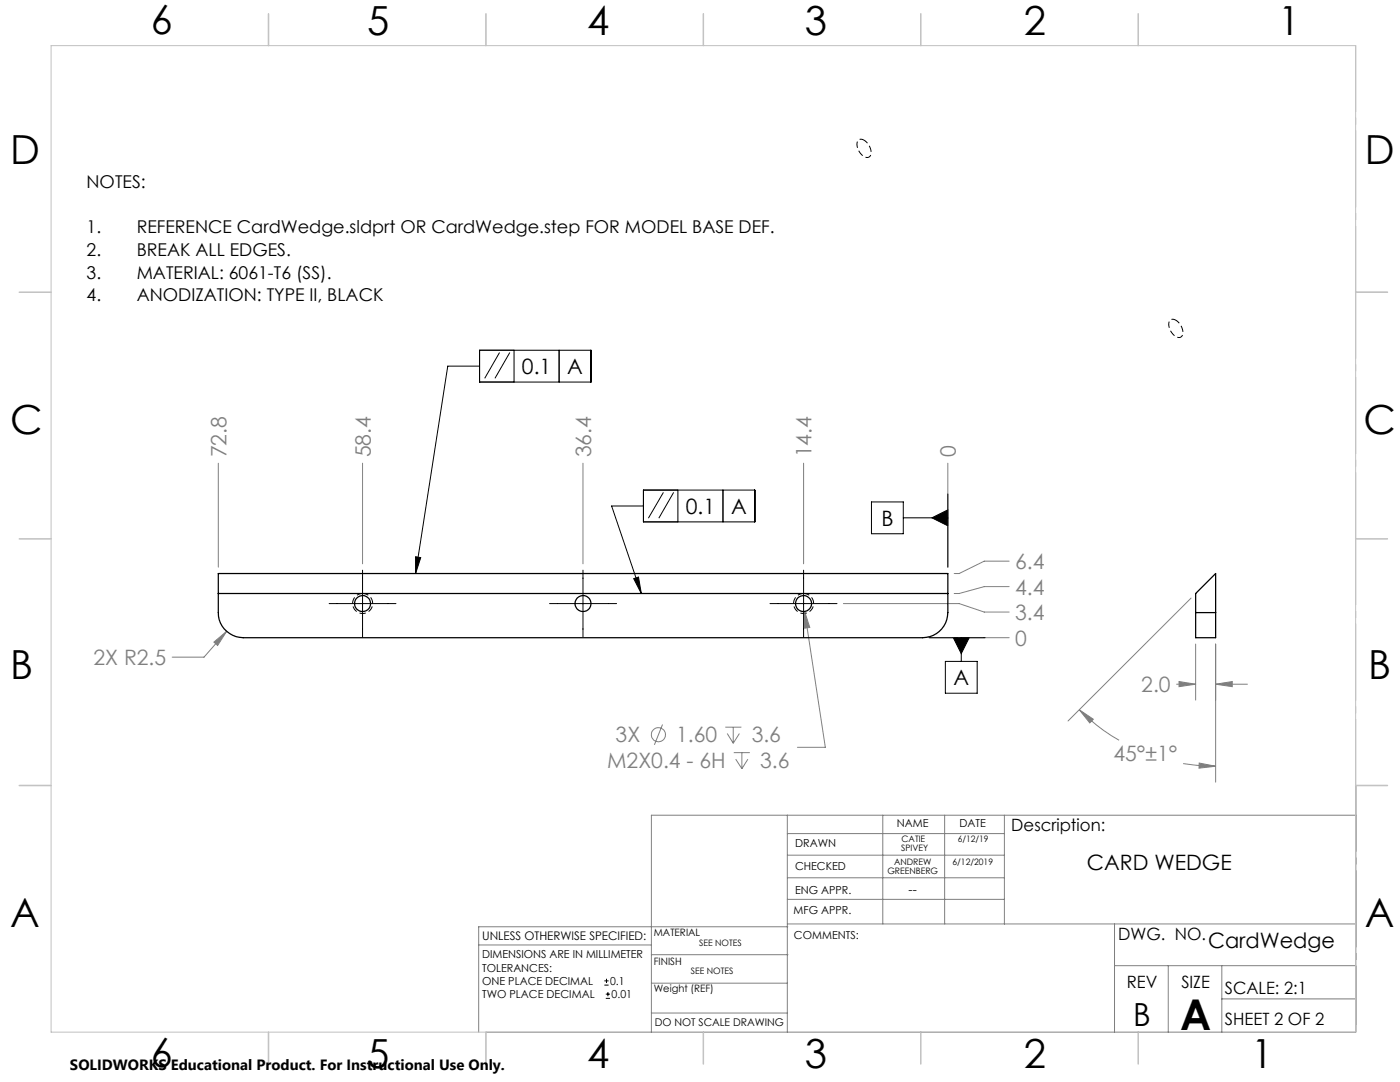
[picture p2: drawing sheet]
<svg xmlns="http://www.w3.org/2000/svg" width="279mm" height="216mm" viewBox="0 0 279 216" stroke-linecap="round" stroke-linejoin="round" font-family="sans-serif">
<g fill="none" stroke="#000" stroke-width=".2">
<path d="M95.7 69.9h22.2v6.3h-22.2zM95.7 73.1h-6.3l-6.5 41.3M99.7 70.3l-3 5.2M101.7 70.3l-2.9 5.2M102.6 69.9v6.3M111.6 69.9v6.3M128.4 97.8h22.2v6.3h-22.2zM132.4 98.2l-3 5.2M134.4 98.2l-2.9 5.2M135.3 97.8v6.3M144.3 97.8v6.3M189.2 98.6v14.6"/>
<path d="M72.4 113.8v13.3M82.9 111.1l1.1 .2-1.1 3.1zM116.3 113.8v13.3M126.5 115.5l.9-.4 .6 3.3zM128.4 101h-6.3l5.9 17.4M160.4 113.8v13.3M173.9 100.2h6.4v6.3h-6.4zM180.3 103.3h8.9M186 103.3l3.2-1.6v3.2zM65.7 120.4h13.3M109.7 120.4h13.3M153.7 120.4h13.3"/>
<path d="M185.4 127.2h11.2M188.7 132h6.3v6.3h-6.3zM190.3 127.2h3.1l-1.6 3.2zM191.8 127.2v4.8M120.6 196.6h.9M120.6 195.7h.9M120.9 199.2h.8M120.9 198.4h.8M121 195.3v.8M121.3 197.9v.9"/>
</g>
<g fill="none" stroke="#808080" stroke-width=".2">
<path d="M43.6 92.4v20.8M72.4 92.4v20.1M116.3 92.4v20.1M160.4 92.4v20.1M189.2 92.4v20.8M201.4 112h-5l-5 2.4h-1M201.4 117.1h-5l-5 1.3h-1M237.7 119.3l-24.6 24.6M42.7 128.1l2.5-2.1-1.8 2.8zM45.2 126l-4.5 5.1h-6.3M160.6 122l1 3.2-1 .1zM160.6 122l4.1 27.1h-5.6"/>
<path d="M168.3 120.4h23.1l5 1.7h5M185.4 127.2h16M234.8 136.5h3.8M235.3 136l3.3 .5-3.3 .5zM238.6 128.5v11.2M242.6 136.5l3.3-.5v1zM242.6 128.5v27.6M242.6 136.5h6.4M132.2 144.6l-1.6 4M144.7 145.1h3.3M145.1 146.4l1.2 1.9M146.3 145.1v3.2"/>
<path d="M146.4 150.2h3.2M146.8 151.5l1.3 1.9M147.6 146.4l-1.3 1.9M148.1 150.2v3.2M149.3 151.5l-1.2 1.9M215.4 141.6l2.8 1.9-.7 .8zM215.4 141.6a37.5 37.5 0 0 0 7.9 6.1M236.1 152.4l4.1 .4 2.4 .1M239.3 152.3l3.3 .6-3.3 .4zM157.1 162.7v43.3M157.1 175.2h43.3M157.1 170.6h43.3"/>
<path d="M157.1 166.3h43.3M157.1 179.5h43.3M176.2 162.7v21.7M188.5 162.7v21.7M200.4 162.7v21.7M95.5 188.6h34.5M130 196.2h27.1M130 190.5h27.3M157.1 184.4h113.4M157.2 184.9h-61.7v21.1M222.4 184.4v21.6M222.4 192.7h48.1"/>
<path d="M233.2 192.7v13.3M243.8 199.3h26.7M243.8 192.7v13.3M97 206h173.5M130 202.1h27.1M270.6 204.5v-41.8h-140.6v43.3"/>
<circle cx="131.4" cy="146.6" r="1.42"/>
</g>
<path d="M172.4 28a2.54 2.54 0 0 1 1.2 3.2 1.54 1.54 0 0 1-2.1-.9 1.78 1.78 0 0 1 0-2.5h.5l.4 .2M234.7 63.9a2.54 2.54 0 0 1 1.1 3.3 1.54 1.54 0 0 1-2.1-1 1.78 1.78 0 0 1 0-2.4l.5-.1 .5 .2" fill="none" stroke="#000" stroke-width=".2" stroke-dasharray="1.3 .6" stroke-dashoffset=".4" stroke-linecap="butt"/>
<path d="M72.4 118.4a2 2 0 0 1 1.7 3 2 2 0 0 1-3.4 .1 2 2 0 0 1 1.5-3.1h.2M160.4 118.4a2 2 0 0 1 1.7 3 2 2 0 0 1-3.4 .1 2 2 0 0 1 1.5-3.1h.2" fill="none" stroke="#000" stroke-width=".2" stroke-dasharray="1.3 .6" stroke-dashoffset=".1" stroke-linecap="butt"/>
<path d="M270.6 156.7v49.2" fill="none" stroke="#808080" stroke-width=".2" stroke-dasharray="15.2 1.3 1.3 1.3" stroke-dashoffset="2.1"/>
<path d="M270.6 9.1v49.2M270.6 58.3v49.2M270.6 107.5v49.2" fill="none" stroke="#c0c0c0" stroke-width=".2" stroke-dasharray="15.2 1.3 1.3 1.3" stroke-dashoffset="2.1"/>
<path d="M270.5 58.3h6.4M270.5 156.7h6.4M97 206h-86.8v-196.9h260.3v196.9" fill="none" stroke="#c0c0c0" stroke-width=".2"/>
<g fill="none" stroke="#c0c0c0" stroke-width=".3">
<path d="M53.6 2.8v6.3M97 2.8v6.3M140.4 2.8v6.3M183.8 2.8v6.3M227.2 2.8v6.3M3.8 58.3h6.4M270.5 58.3h6.4M3.8 107.5h6.4M270.5 107.5h6.4M3.8 156.7h6.4M270.5 156.7h6.4M53.6 206v6.3"/>
<path d="M97 206v6.3M140.4 206v6.3M183.8 206v6.3M227.2 206v6.3"/>
</g>
<path d="M160.6 122v3.3l1-.1zM42.7 128.1l.7 .7 1.8-2.8zM215.4 141.6l2.8 1.9-.7 .8zM239.3 152.3l3.3 .6-3.3 .4zM235.3 136l3.3 .5-3.3 .5zM242.6 136.5l3.3-.5v1z" fill="#808080"/>
<path d="M82.9 111.1l1.1 .2-1.1 3.1zM126.5 115.5l.9-.4 .6 3.3zM190.3 127.2l1.5 3.2 1.6-3.2zM186 103.3l3.2 1.6v-3.2z" fill="#000"/>
<g fill="none" stroke="#000" stroke-width=".25">
<path d="M43.6 114.4h145.6v7.8a5 5 0 0 1-5 5h-135.7a5 5 0 0 1-4.9-5zM43.6 118.4h145.6M238.6 122.2v5h4v-5M238.6 122.2h4M238.6 122.2v-3.8l4-4v7.8"/>
<circle cx="72.4" cy="120.4" r="1.6"/>
<circle cx="116.4" cy="120.4" r="1.6"/>
<circle cx="160.3" cy="120.4" r="1.6"/>
</g>
<text font-size="8.5" x="235.5" y="205.4">A</text>
<g font-size="8">
<text x="30.1" y="6.8">6</text>
<text x="73.3" y="6.9">5</text>
<text x="117.2" y="6.9">4</text>
<text x="160.6" y="6.9">3</text>
<text x="204.3" y="6.9">2</text>
<text x="255.1" y="6.9">1</text>
<text x="2.1" y="32.7">D</text>
<text x="272.4" y="32.7">D</text>
<text x="2.1" y="86.5">C</text>
<text x="272.1" y="86.5">C</text>
<text x="2.1" y="135.6">B</text>
<text x="273.1" y="135.6">B</text>
<text x="2.1" y="185.1">A</text>
<text x="272.4" y="185.1">A</text>
<text x="30.1" y="212.9">6</text>
<text x="73.3" y="213">5</text>
<text x="117.2" y="213">4</text>
<text x="160.6" y="213">3</text>
<text x="204.3" y="213">2</text>
<text x="249.7" y="213">1</text>
</g>
<text font-size="6.3" x="226.1" y="204.6">B</text>
<g font-size="4.2">
<text x="104.2" y="74.6">0.1</text>
<text x="113.2" y="74.6">A</text>
<text x="136.9" y="102.6">0.1</text>
<text x="145.9" y="102.6">A</text>
<text x="175.9" y="104.9">B</text>
<text x="190.3" y="136.7">A</text>
<text x="216.9" y="173.6">CARD WEDGE</text>
<text x="241.1" y="189.1">CardWedge</text>
</g>
<g font-size="4.2" fill="#808080">
<text x="45.2" y="91.2" transform="rotate(-90 45.2 91.2)">72.8</text>
<text x="74" y="91.2" transform="rotate(-90 74 91.2)">58.4</text>
<text x="118" y="91.2" transform="rotate(-90 118 91.2)">36.4</text>
<text x="162" y="91.2" transform="rotate(-90 162 91.2)">14.4</text>
<text x="190.8" y="91.2" transform="rotate(-90 190.8 91.2)">0</text>
<text x="202.6" y="113.5">6.4</text>
<text x="202.6" y="118.6">4.4</text>
<text x="202.6" y="123.7">3.4</text>
<text x="202.6" y="128.8">0</text>
<text x="18.7" y="132.7">2X R2.5</text>
<text x="227.8" y="138.1">2.0</text>
<text x="122.9" y="148.1">3X</text>
<text x="134.9" y="148.1">1.60</text>
<text x="150" y="148.1">3.6</text>
<text x="121.2" y="153.2">M2X0.4 - 6H</text>
<text x="151.7" y="153.2">3.6</text>
<text x="222.2" y="151.8">45°±1°</text>
</g>
<g font-size="3.5">
<text x="17.3" y="37.5">NOTES:</text>
<text x="17.3" y="46.5">1.</text>
<text x="27.3" y="46.5">REFERENCE CardWedge.sldprt OR CardWedge.step FOR MODEL BASE DEF.</text>
<text x="17.3" y="51.1">2.</text>
<text x="27.3" y="51.1">BREAK ALL EDGES.</text>
<text x="17.3" y="55.6">3.</text>
<text x="27.3" y="55.6">MATERIAL: 6061-T6 (SS).</text>
<text x="17.3" y="60.1">4.</text>
<text x="27.3" y="60.1">ANODIZATION: TYPE II, BLACK</text>
</g>
<g font-size="3.4">
<text x="201.8" y="165.9">Description:</text>
<text x="223.2" y="187.6">DWG. NO.</text>
<text x="224.9" y="197.2">REV</text>
<text x="235.8" y="197.2">SIZE</text>
<text x="244.4" y="198.4">SCALE: 2:1</text>
<text x="244.4" y="204.6">SHEET 2 OF 2</text>
</g>
<text font-size="3" x="14" y="213.5">SOLIDWORKS Educational Product. For Instructional Use Only.</text>
<text font-size="2.5" x="181.3" y="178.3">--</text>
<text font-size="2.4" x="96.2" y="187.5">UNLESS OTHERWISE SPECIFIED:</text>
<g font-size="2.2">
<text x="179" y="165.1">NAME</text>
<text x="191.5" y="165.1">DATE</text>
<text x="158.7" y="169">DRAWN</text>
<text x="158.7" y="173.5">CHECKED</text>
<text x="158.7" y="178.3">ENG APPR.</text>
<text x="158.4" y="182.4">MFG APPR.</text>
<text x="96.2" y="191.2">DIMENSIONS ARE IN MILLIMETER</text>
<text x="158.5" y="187.4">COMMENTS:</text>
<text x="96.2" y="193.9">TOLERANCES:</text>
<text x="96.2" y="196.5">ONE PLACE DECIMAL</text>
<text x="121.8" y="196.5">0.1</text>
<text x="96.2" y="199.2">TWO PLACE DECIMAL</text>
<text x="122.1" y="199.2">0.01</text>
</g>
<text font-size="2.1" x="130.7" y="204.6">DO NOT SCALE DRAWING</text>
<g font-size="2">
<text x="130.5" y="186.8">MATERIAL</text>
<text x="130.5" y="198">Weight (REF)</text>
<text x="130.5" y="192.5">FINISH</text>
</g>
<g font-size="1.8">
<text x="191.1" y="168">6/12/19</text>
<text x="178.4" y="172.6">ANDREW</text>
<text x="179.8" y="169.8">SPIVEY</text>
<text x="179.9" y="168.1">CATIE</text>
<text x="190.1" y="172.6">6/12/2019</text>
<text x="177.1" y="174.3">GREENBERG</text>
<text x="139.5" y="188.8">SEE NOTES</text>
<text x="137.9" y="194.3">SEE NOTES</text>
</g>
</svg>
